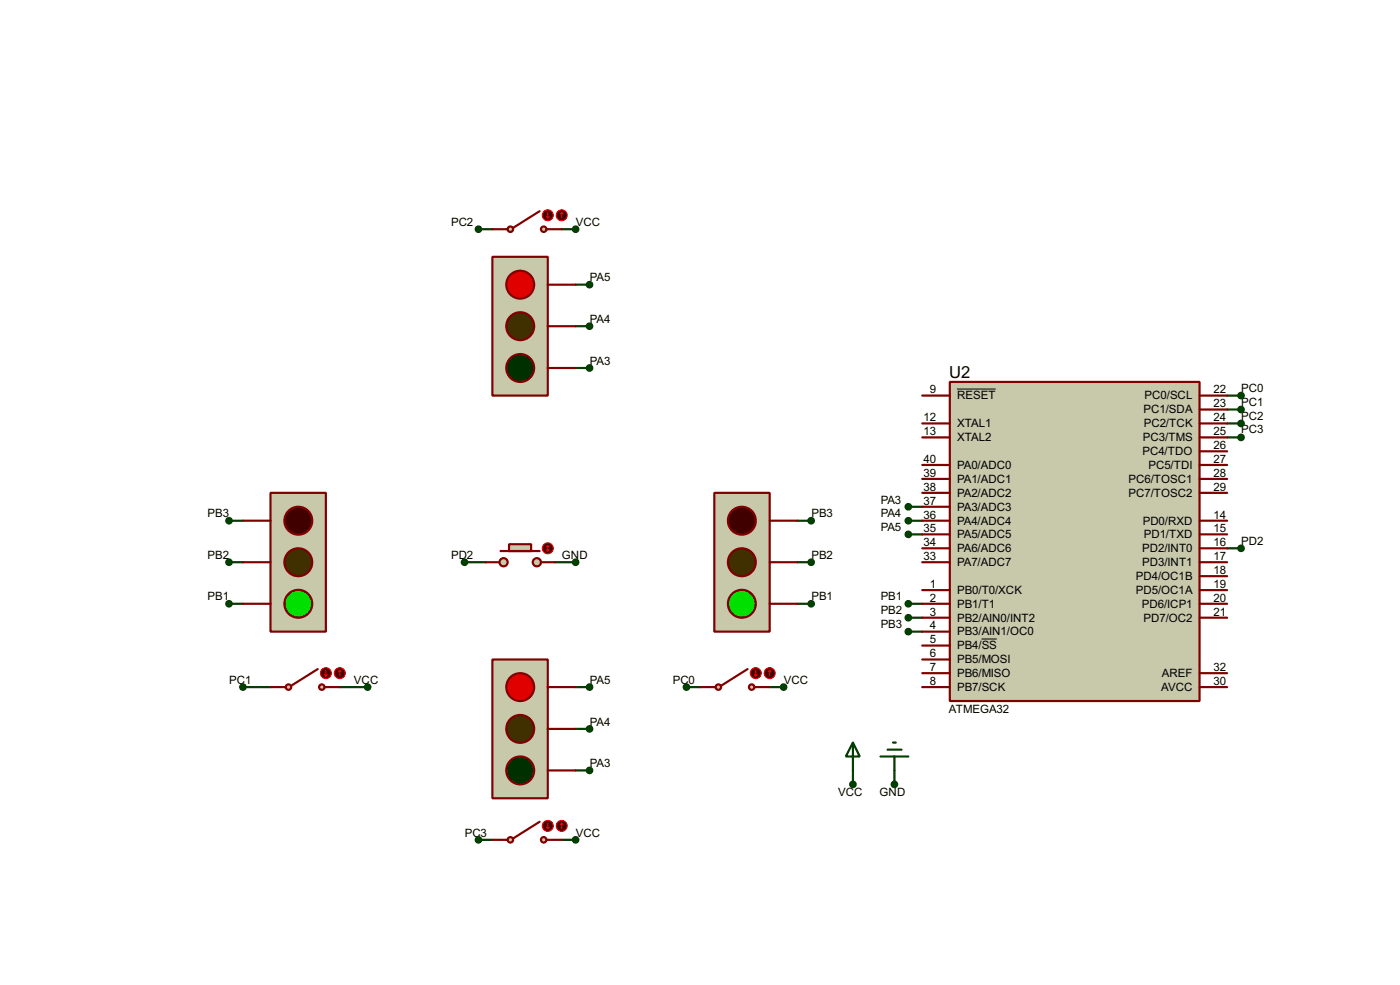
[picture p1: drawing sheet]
<svg xmlns="http://www.w3.org/2000/svg" width="256mm" height="180mm" viewBox="0 0 256 180" stroke-linecap="round" stroke-linejoin="round" font-family="sans-serif">
<g fill="none" stroke="#004000" stroke-width=".4">
<path d="M87.7 42h2.5M102.9 42h2.6M105.5 59.7h2.5M105.5 52.1h2.5M105.5 67.4h2.5M224.8 72.4h2.6M224.8 75h2.6M224.8 77.5h2.6M42 95.3h2.5M146.1 95.3h2.5M166.4 92.8h2.6M166.4 95.3h2.6"/>
<path d="M166.4 97.8h2.6M224.8 80.1h2.6M42 102.9h2.5M42 110.5h2.5M85.1 102.9h3.9M101.7 102.9h3.8M146.1 102.9h2.5M146.1 110.5h2.5M166.4 115.6h2.6M166.4 110.5h2.6M166.4 113.1h2.6M224.8 100.4h2.6"/>
<path d="M44.5 125.8h5.1M62.3 125.8h5.1M105.5 125.8h2.5M105.5 133.4h2.5M125.8 125.8h2.5M141 125.8h2.6M87.7 153.7h2.5M102.9 153.7h2.6M105.5 141h2.5M156.3 141v2.6M163.9 141v2.6"/>
</g>
<path d="M90.2 47h10.2v25.4h-10.2z" fill="#c8c8aa" stroke="#800000" stroke-width=".4"/>
<circle cx="95.3" cy="52.1" r="2.55" fill="#e00000" stroke="#800000" stroke-width=".4"/>
<circle cx="95.3" cy="59.7" r="2.55" fill="#403000" stroke="#800000" stroke-width=".4"/>
<circle cx="95.3" cy="67.4" r="2.55" fill="#003000" stroke="#800000" stroke-width=".4"/>
<path d="M100.4 52.1h5.1M100.4 59.7h5.1M100.4 67.4h5.1" fill="none" stroke="#800000" stroke-width=".4"/>
<path d="M130.9 90.2h10.1v25.4h-10.1z" fill="#c8c8aa" stroke="#800000" stroke-width=".4"/>
<circle cx="135.9" cy="95.3" r="2.55" fill="#400000" stroke="#800000" stroke-width=".4"/>
<circle cx="135.9" cy="102.9" r="2.55" fill="#403000" stroke="#800000" stroke-width=".4"/>
<circle cx="135.9" cy="110.5" r="2.55" fill="#00e000" stroke="#800000" stroke-width=".4"/>
<path d="M141 95.3h5.1M141 102.9h5.1M141 110.5h5.1" fill="none" stroke="#800000" stroke-width=".4"/>
<path d="M174 69.9h45.8v58.4h-45.8z" fill="#c8c8aa" stroke="#800000" stroke-width=".4"/>
<g fill="none" stroke="#800000" stroke-width=".4">
<path d="M169 72.4h5M169 77.5h5M219.8 72.4h5M219.8 77.5h5M219.8 75h5M169 80.1h5M169 95.3h5M169 97.8h5M169 85.1h5M169 87.7h5M169 90.2h5M169 92.8h5"/>
<path d="M219.8 80.1h5M219.8 95.3h5M219.8 97.8h5M219.8 82.6h5M219.8 85.1h5M219.8 87.7h5M219.8 90.2h5M169 108h5M169 110.5h5M169 113.1h5M169 115.6h5M169 118.2h5"/>
<path d="M169 100.4h5M169 102.9h5M219.8 108h5M219.8 110.5h5M219.8 113.1h5M219.8 100.4h5M219.8 102.9h5M219.8 105.5h5M169 120.7h5M169 123.2h5M169 125.8h5M219.8 123.2h5"/>
<path d="M219.8 125.8h5"/>
</g>
<path d="M175.3 71.2h7.1M179.8 117h2.8" fill="none" stroke="#000" stroke-width=".18"/>
<g fill="#c8c8aa" stroke="#800000" stroke-width=".4">
<circle cx="98.3" cy="102.9" r=".75"/>
<circle cx="92.2" cy="102.9" r=".75"/>
</g>
<path d="M91.7 100.9h7.2" fill="none" stroke="#800000" stroke-width=".4"/>
<path d="M93.3 99.6h4v1.3h-4z" fill="#c8c8aa" stroke="#800000" stroke-width=".4"/>
<path d="M89 102.9h2.5M99.1 102.9h2.6" fill="none" stroke="#800000" stroke-width=".4"/>
<circle cx="100.3" cy="100.4" r="1" fill="#400000" stroke="#f00" stroke-width=".2"/>
<path d="M100.4 99.9v1M100.4 99.9l-.3 .2M100.4 99.9l.2 .2M100.1 100.6l.3 .3M100.6 100.6l-.2 .3" fill="none" stroke="#f00" stroke-width=".2"/>
<circle cx="105.4" cy="102.9" r=".5" fill="#004000" stroke="#004000" stroke-width=".4"/>
<g fill="#c8c8aa" stroke="#800000" stroke-width=".4">
<circle cx="137.7" cy="125.8" r=".5"/>
<circle cx="131.6" cy="125.8" r=".5"/>
</g>
<path d="M128.3 125.8h2.8M137 122.5l-4.9 3M138.2 125.8h2.8" fill="none" stroke="#800000" stroke-width=".4"/>
<circle cx="138.4" cy="123.2" r="1" fill="#400000" stroke="#f00" stroke-width=".2"/>
<path d="M138.2 123.5l.3 .3M138.5 122.7v1.1M138.7 123.5l-.2 .3" fill="none" stroke="#f00" stroke-width=".2"/>
<circle cx="141" cy="123.2" r="1" fill="#400000" stroke="#f00" stroke-width=".2"/>
<path d="M141 122.7l-.2 .3M141 122.7l.3 .3M141 122.7v1.1" fill="none" stroke="#f00" stroke-width=".2"/>
<g fill="#c8c8aa" stroke="#800000" stroke-width=".4">
<circle cx="58.9" cy="125.8" r=".5"/>
<circle cx="52.8" cy="125.8" r=".5"/>
</g>
<path d="M49.6 125.8h2.8M58.2 122.5l-4.8 3M59.5 125.8h2.8" fill="none" stroke="#800000" stroke-width=".4"/>
<circle cx="59.7" cy="123.2" r="1" fill="#400000" stroke="#f00" stroke-width=".2"/>
<path d="M59.5 123.5l.2 .3M59.7 122.7v1.1M60 123.5l-.3 .3" fill="none" stroke="#f00" stroke-width=".2"/>
<circle cx="62.2" cy="123.2" r="1" fill="#400000" stroke="#f00" stroke-width=".2"/>
<path d="M62.3 122.7l-.3 .3M62.3 122.7l.2 .3M62.3 122.7v1.1" fill="none" stroke="#f00" stroke-width=".2"/>
<g fill="#c8c8aa" stroke="#800000" stroke-width=".4">
<circle cx="99.6" cy="42" r=".5"/>
<circle cx="93.5" cy="42" r=".5"/>
</g>
<path d="M98.9 38.7l-4.9 3M90.2 42h2.8M100.1 42h2.8" fill="none" stroke="#800000" stroke-width=".4"/>
<circle cx="100.3" cy="39.4" r="1" fill="#400000" stroke="#f00" stroke-width=".2"/>
<path d="M100.1 39.7l.3 .2M100.4 38.9v1M100.6 39.7l-.2 .2" fill="none" stroke="#f00" stroke-width=".2"/>
<circle cx="102.9" cy="39.4" r="1" fill="#400000" stroke="#f00" stroke-width=".2"/>
<path d="M102.9 38.9l-.2 .3M102.9 38.9l.3 .3M102.9 38.9v1" fill="none" stroke="#f00" stroke-width=".2"/>
<g fill="#c8c8aa" stroke="#800000" stroke-width=".4">
<circle cx="99.6" cy="153.7" r=".5"/>
<circle cx="93.5" cy="153.7" r=".5"/>
</g>
<path d="M90.2 153.7h2.8M98.9 150.4l-4.9 3.1M100.1 153.7h2.8" fill="none" stroke="#800000" stroke-width=".4"/>
<circle cx="100.3" cy="151.2" r="1" fill="#400000" stroke="#f00" stroke-width=".2"/>
<path d="M100.1 151.4l.3 .3M100.4 150.7v1M100.6 151.4l-.2 .3" fill="none" stroke="#f00" stroke-width=".2"/>
<circle cx="102.9" cy="151.2" r="1" fill="#400000" stroke="#f00" stroke-width=".2"/>
<path d="M102.9 150.7l-.2 .2M102.9 150.7l.3 .2M102.9 150.7v1" fill="none" stroke="#f00" stroke-width=".2"/>
<g fill="#004000" stroke="#004000" stroke-width=".4">
<circle cx="227.3" cy="100.4" r=".5"/>
<circle cx="85.1" cy="102.9" r=".5"/>
<circle cx="227.3" cy="80.1" r=".5"/>
<circle cx="87.6" cy="153.7" r=".5"/>
<circle cx="125.7" cy="125.8" r=".5"/>
<circle cx="227.3" cy="72.4" r=".5"/>
<circle cx="227.3" cy="75" r=".5"/>
<circle cx="44.5" cy="125.8" r=".5"/>
<circle cx="227.3" cy="77.5" r=".5"/>
<circle cx="87.6" cy="42" r=".5"/>
<circle cx="108" cy="67.4" r=".5"/>
<circle cx="166.4" cy="92.8" r=".5"/>
<circle cx="166.4" cy="95.3" r=".5"/>
<circle cx="108" cy="59.7" r=".5"/>
<circle cx="108" cy="52.1" r=".5"/>
<circle cx="166.4" cy="97.8" r=".5"/>
<circle cx="166.4" cy="115.6" r=".5"/>
<circle cx="148.6" cy="95.3" r=".5"/>
<circle cx="148.6" cy="102.9" r=".5"/>
<circle cx="148.6" cy="110.5" r=".5"/>
<circle cx="166.4" cy="113.1" r=".5"/>
<circle cx="166.4" cy="110.5" r=".5"/>
</g>
<path d="M90.2 120.7h10.2v25.4h-10.2z" fill="#c8c8aa" stroke="#800000" stroke-width=".4"/>
<circle cx="95.3" cy="125.8" r="2.55" fill="#e00000" stroke="#800000" stroke-width=".4"/>
<circle cx="95.3" cy="133.4" r="2.55" fill="#403000" stroke="#800000" stroke-width=".4"/>
<circle cx="95.3" cy="141" r="2.55" fill="#003000" stroke="#800000" stroke-width=".4"/>
<path d="M100.4 125.8h5.1M100.4 133.4h5.1M100.4 141h5.1" fill="none" stroke="#800000" stroke-width=".4"/>
<g fill="#004000" stroke="#004000" stroke-width=".4">
<circle cx="108" cy="141" r=".5"/>
<circle cx="108" cy="133.4" r=".5"/>
<circle cx="108" cy="125.8" r=".5"/>
</g>
<path d="M49.6 90.2h10.1v25.4h-10.1z" fill="#c8c8aa" stroke="#800000" stroke-width=".4"/>
<circle cx="54.6" cy="95.3" r="2.55" fill="#400000" stroke="#800000" stroke-width=".4"/>
<circle cx="54.6" cy="102.9" r="2.55" fill="#403000" stroke="#800000" stroke-width=".4"/>
<circle cx="54.6" cy="110.5" r="2.55" fill="#00e000" stroke="#800000" stroke-width=".4"/>
<path d="M44.5 95.3h5.1M44.5 102.9h5.1M44.5 110.5h5.1" fill="none" stroke="#800000" stroke-width=".4"/>
<g fill="#004000" stroke="#004000" stroke-width=".4">
<circle cx="41.9" cy="95.3" r=".5"/>
<circle cx="41.9" cy="102.9" r=".5"/>
<circle cx="41.9" cy="110.5" r=".5"/>
<circle cx="156.2" cy="143.6" r=".5"/>
<circle cx="163.8" cy="143.6" r=".5"/>
<circle cx="143.5" cy="125.8" r=".5"/>
<circle cx="105.4" cy="42" r=".5"/>
<circle cx="67.3" cy="125.8" r=".5"/>
<circle cx="105.4" cy="153.7" r=".5"/>
</g>
<path d="M156.3 135.9l1.2 2.6h-2.5zM156.3 135.9v5.1M161.3 138.5h5.1M162.6 137.2h2.6M163.6 135.9h.5M163.9 138.5v2.5" fill="none" stroke="#004000" stroke-width=".4"/>
<text font-size="3.4" x="173.9" y="69.1">U2</text>
<g font-size="2.4">
<text x="82.6" y="41.3">PC2</text>
<text x="105.5" y="41.3">VCC</text>
<text x="108" y="51.5">PA5</text>
<text x="108" y="59.1">PA4</text>
<text x="108" y="66.7">PA3</text>
<text x="170.4" y="72">9</text>
<text x="222.3" y="72">22</text>
<text x="227.4" y="71.8">PC0</text>
<text x="169.2" y="77.1">12</text>
<text x="175.3" y="73.1">RESET</text>
<text x="209.5" y="75.7">PC1/SDA</text>
<text x="209.7" y="73.1">PC0/SCL</text>
<text x="222.3" y="74.6">23</text>
<text x="222.3" y="77.1">24</text>
<text x="227.4" y="74.4">PC1</text>
<text x="227.4" y="76.9">PC2</text>
<text x="169.2" y="79.7">13</text>
<text x="175.3" y="80.8">XTAL2</text>
<text x="175.3" y="78.2">XTAL1</text>
<text x="209.3" y="83.3">PC4/TDO</text>
<text x="209.4" y="80.8">PC3/TMS</text>
<text x="209.5" y="78.2">PC2/TCK</text>
<text x="222.3" y="79.7">25</text>
<text x="222.3" y="82.2">26</text>
<text x="227.4" y="79.2">PC3</text>
<text x="169.2" y="89.8">38</text>
<text x="169.2" y="87.3">39</text>
<text x="169.2" y="84.7">40</text>
<text x="175.3" y="88.4">PA1/ADC1</text>
<text x="175.3" y="85.8">PA0/ADC0</text>
<text x="206.7" y="88.4">PC6/TOSC1</text>
<text x="210.4" y="85.8">PC5/TDI</text>
<text x="222.3" y="84.7">27</text>
<text x="222.3" y="87.3">28</text>
<text x="222.3" y="89.8">29</text>
<text x="38" y="94.7">PB3</text>
<text x="148.6" y="94.7">PB3</text>
<text x="161.3" y="92.2">PA3</text>
<text x="161.3" y="94.7">PA4</text>
<text x="169.2" y="94.9">36</text>
<text x="169.2" y="92.4">37</text>
<text x="175.3" y="93.5">PA3/ADC3</text>
<text x="175.3" y="90.9">PA2/ADC2</text>
<text x="206.7" y="90.9">PC7/TOSC2</text>
<text x="222.3" y="94.9">14</text>
<text x="161.3" y="97.2">PA5</text>
<text x="169.2" y="100">34</text>
<text x="169.2" y="97.4">35</text>
<text x="175.3" y="101.1">PA6/ADC6</text>
<text x="175.3" y="98.5">PA5/ADC5</text>
<text x="175.3" y="96">PA4/ADC4</text>
<text x="209.2" y="101.1">PD2/INT0</text>
<text x="209.3" y="96">PD0/RXD</text>
<text x="209.5" y="98.5">PD1/TXD</text>
<text x="222.3" y="97.4">15</text>
<text x="222.3" y="100">16</text>
<text x="227.4" y="99.8">PD2</text>
<text x="38" y="102.3">PB2</text>
<text x="82.6" y="102.3">PD2</text>
<text x="102.9" y="102.3">GND</text>
<text x="148.6" y="102.3">PB2</text>
<text x="169.2" y="102.5">33</text>
<text x="170.4" y="107.6">1</text>
<text x="175.3" y="103.6">PA7/ADC7</text>
<text x="208.1" y="106.2">PD4/OC1B</text>
<text x="209.2" y="103.6">PD3/INT1</text>
<text x="222.3" y="102.5">17</text>
<text x="222.3" y="105.1">18</text>
<text x="222.3" y="107.6">19</text>
<text x="38" y="109.9">PB1</text>
<text x="148.6" y="109.9">PB1</text>
<text x="161.3" y="112.5">PB2</text>
<text x="161.3" y="109.9">PB1</text>
<text x="170.4" y="110.1">2</text>
<text x="170.4" y="112.7">3</text>
<text x="175.3" y="108.7">PB0/T0/XCK</text>
<text x="175.3" y="111.2">PB1/T1</text>
<text x="175.3" y="113.8">PB2/AIN0/INT2</text>
<text x="208.1" y="108.7">PD5/OC1A</text>
<text x="209.2" y="111.2">PD6/ICP1</text>
<text x="209.5" y="113.8">PD7/OC2</text>
<text x="222.3" y="110.1">20</text>
<text x="222.3" y="112.7">21</text>
<text x="161.3" y="115">PB3</text>
<text x="170.4" y="115.2">4</text>
<text x="170.4" y="117.8">5</text>
<text x="175.3" y="116.3">PB3/AIN1/OC0</text>
<text x="175.3" y="118.9">PB4/SS</text>
<text x="42" y="125.2">PC1</text>
<text x="64.8" y="125.2">VCC</text>
<text x="108" y="125.2">PA5</text>
<text x="123.2" y="125.2">PC0</text>
<text x="143.6" y="125.2">VCC</text>
<text x="170.4" y="120.3">6</text>
<text x="170.4" y="122.8">7</text>
<text x="170.4" y="125.4">8</text>
<text x="175.3" y="121.4">PB5/MOSI</text>
<text x="175.3" y="123.9">PB6/MISO</text>
<text x="212.8" y="123.9">AREF</text>
<text x="222.3" y="122.8">32</text>
<text x="222.3" y="125.4">30</text>
<text x="173.8" y="130.4">ATMEGA32</text>
<text x="175.3" y="126.5">PB7/SCK</text>
<text x="212.7" y="126.5">AVCC</text>
<text x="108" y="132.8">PA4</text>
<text x="108" y="140.4">PA3</text>
<text x="153.5" y="145.7">VCC</text>
<text x="161.1" y="145.7">GND</text>
<text x="85.1" y="153.1">PC3</text>
<text x="105.5" y="153.1">VCC</text>
</g>
</svg>
